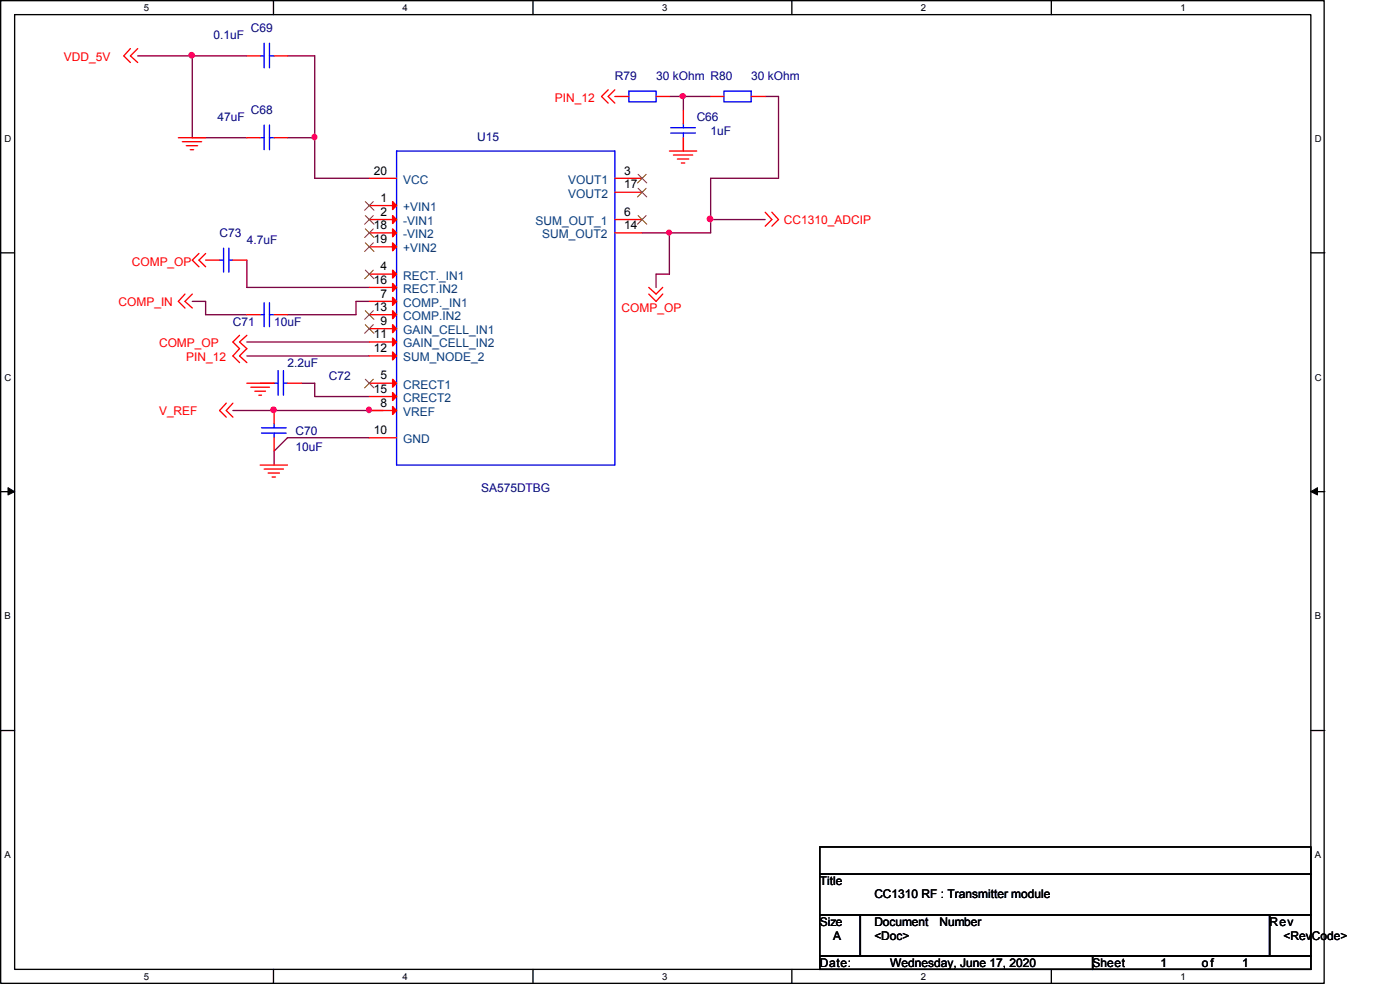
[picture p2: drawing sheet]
<svg xmlns="http://www.w3.org/2000/svg" width="297mm" height="210mm" viewBox="0 0 297 210" stroke-linecap="round" stroke-linejoin="round" font-family="sans-serif">
<path d="M.1 .1h280.8v208.5h-280.8zM3.1 3.1h275v202.5h-275z" fill="none" stroke="#000" stroke-width=".28"/>
<g fill="#fff">
<path d="M30.5 .6h1.1v2.2h-1.1z"/>
<path d="M30.5 206h1.1v2.3h-1.1z"/>
</g>
<path d="M58 .1v3M58 205.6v3" fill="none" stroke="#000" stroke-width=".28"/>
<g fill="#fff">
<path d="M85.4 .6h1.1v2.2h-1.1z"/>
<path d="M85.4 206h1.1v2.3h-1.1z"/>
</g>
<path d="M113.1 .1v3M113.1 205.6v3" fill="none" stroke="#000" stroke-width=".28"/>
<g fill="#fff">
<path d="M140.5 .6h1.1v2.2h-1.1z"/>
<path d="M140.5 206h1.1v2.3h-1.1z"/>
</g>
<path d="M168 .1v3M168 205.6v3" fill="none" stroke="#000" stroke-width=".28"/>
<g fill="#fff">
<path d="M195.4 .6h1.1v2.2h-1.1z"/>
<path d="M195.4 206h1.1v2.3h-1.1z"/>
</g>
<path d="M223 .1v3M223 205.6v3" fill="none" stroke="#000" stroke-width=".28"/>
<g fill="#fff">
<path d="M250.4 .6h1.1v2.2h-1.1z"/>
<path d="M250.4 206h1.1v2.3h-1.1z"/>
<path d="M1 28.4h1.4v2.2h-1.4z"/>
<path d="M278.9 28.4h1.5v2.2h-1.5z"/>
<path d="M1 78.9h1.4v2.2h-1.4z"/>
<path d="M278.9 78.9h1.5v2.2h-1.5z"/>
</g>
<path d="M.1 53.6h3M278.1 53.6h3" fill="none" stroke="#000" stroke-width=".28"/>
<g fill="#fff">
<path d="M1 129.6h1.3v2.2h-1.3z"/>
<path d="M278.9 129.6h1.4v2.2h-1.4z"/>
</g>
<path d="M.1 104.3h3M278.1 104.3h3" fill="none" stroke="#000" stroke-width=".28"/>
<path d="M1.7 103.4l1.4 .9-1.4 .7zM278.1 104.3l1.4-.9v1.6z" fill="#000" stroke="#000" stroke-width=".21"/>
<g fill="#fff">
<path d="M1 180.2h1.3v2.3h-1.3z"/>
<path d="M278.9 180.2h1.4v2.3h-1.4z"/>
</g>
<path d="M.1 155h3M278.1 155h3M173.9 179.7h104.2v5.7h-104.2zM173.9 185.4h104.2v8.7h-104.2zM173.9 194.1h8.6v8.7h-8.6zM182.5 194.1h86.8v8.7h-86.8zM269.3 194.1h8.8v8.7h-8.8zM173.9 202.8h57.9v2.8h-57.9zM231.8 202.8h46.3v2.8h-46.3z" fill="none" stroke="#000" stroke-width=".28"/>
<g fill="none" stroke="#800040" stroke-width=".28">
<path d="M29.2 11.9h11.6M40.8 11.9v17.3h11.6M40.8 11.9h11.6M61 11.9h5.8v17.3M61 29.2h5.8M66.8 29.2v8.6h11.5M142 20.5h3M145 20.5v2.9M145 20.5h5.8M145 29.2v2.8M162.3 20.5h2.9v17.3h-14.4v8.8M52.4 55.2v5.8h25.9"/>
<path d="M136.2 49.4h5.8M142 49.4v8.7h-2.8v2.9M150.8 46.6v2.8h-8.8M150.8 46.6h11.5M40.8 63.9h2.8v2.9h8.8M52.4 72.5h25.9M52.4 75.5h25.9M78.3 63.9h-2.8v2.9h-14.5M49.4 87.1h31.9M63.9 81.3h2.9v2.8h11.5M78.3 92.9h-17.3l-2.8 2.8v2.9"/>
</g>
<g fill="#f0f" stroke="#f0f" stroke-width=".28">
<circle cx="66.7" cy="29.1" r=".53"/>
<circle cx="40.7" cy="11.7" r=".56"/>
<circle cx="58" cy="86.9" r=".56"/>
<circle cx="78.2" cy="86.9" r=".53"/>
<circle cx="141.9" cy="49.3" r=".49"/>
<circle cx="144.9" cy="20.4" r=".53"/>
<circle cx="150.6" cy="46.4" r=".56"/>
</g>
<g fill="none" stroke="#f00" stroke-width=".28">
<path d="M27.7 10.3l-1.4 1.6 1.4 1.4M29.2 10.3l-1.5 1.6 1.5 1.4M52.4 11.9h2.8M58.2 11.9h2.8M129 19.1l-1.4 1.4 1.4 1.4M130.4 19.1l-1.4 1.4 1.4 1.4M37.8 29.2h5.8M38.7 30.1h4.1M39.5 30.9h2.4M40.4 31.8h.7M52.4 29.2h2.8M58.2 29.2h2.8"/>
<path d="M78.3 37.8h5.8M130.4 20.5h3M130.4 37.8h5.8M139.2 20.5h2.8M142 32h5.8M142.9 32.9h4M143.7 33.7h2.4M144.5 34.6h.8M145 23.4v2.9M145 29.2v2.8M150.8 20.5h2.8M159.4 20.5h2.9"/>
<path d="M42.2 53.8l-1.4 1.4 1.4 1.4M43.6 53.8l-1.4 1.4 1.4 1.4M43.6 55.2h3M49.4 55.2h3M78.3 43.6h5.8M78.3 46.6h5.8M78.3 58.1h5.8M78.3 49.4h5.8M78.3 52.4h5.8M130.4 46.6h5.8M130.4 49.4h5.8M130.4 40.8h5.8"/>
<path d="M162.3 45l1.4 1.6-1.4 1.4M163.7 45l1.5 1.6-1.5 1.4M39.2 62.4l-1.4 1.5 1.4 1.4M40.8 62.4l-1.6 1.5 1.6 1.4M50.8 71.1l-1.4 1.4 1.4 1.5-1.4 1.5 1.4 1.4M52.4 71.1l-1.6 1.4 1.6 1.5-1.6 1.5 1.6 1.4M52.4 66.8h2.8M58.2 66.8h2.8M78.3 63.9h5.8M78.3 69.7h5.8M78.3 72.5h5.8M78.3 75.5h5.8"/>
<path d="M78.3 66.8h5.8M78.3 61h5.8M137.6 62.4l1.6 1.5 1.4-1.5M137.6 61l1.6 1.4 1.4-1.4M48 85.5l-1.4 1.6 1.4 1.4M49.4 85.5l-1.4 1.6 1.4 1.4M52.4 81.3h5.8h-3M53.2 82.1h4M54.1 83h2.2M54.9 83.8h.6M55.2 98.6h5.8M56 99.5h4.1"/>
<path d="M58.2 92.9v2.8M58.2 87.1v2.8M61 81.3h2.9M78.3 81.3h5.8M78.3 87.1h5.8M78.3 92.9h5.8M78.3 84.1h5.8M56.9 100.3h2.4M57.7 101.2h.7"/>
</g>
<g fill="none" stroke="#00f" stroke-width=".28">
<path d="M55.2 11.9h.8M56 9.2v5.2M57.2 9.2v5.2M57.2 11.9h1M133.4 19.3h5.8v2.3h-5.8zM153.6 19.3h5.8v2.3h-5.8zM55.2 29.2h.8M56 26.5v5.3M57.2 26.5v5.3M57.2 29.2h1M84.1 32h46.3v66.6h-46.3zM84.1 37.8h.1"/>
<path d="M130.4 37.8h.1M142.3 28.2h5.2M142.3 27.1h5.2M145 28.2v1M145 26.3v.8M46.6 55.2h.8M47.4 52.6v5.1M48.6 52.6v5.1M48.6 55.2h.8M84.1 43.6h.1M84.1 46.6h.1M84.1 49.4h.1"/>
<path d="M84.1 52.4h.1M84.1 58.1h.1M130.4 40.8h.1M130.4 46.6h.1M130.4 49.4h.1M55.2 66.8h.8M56 64.2v5.1M57.2 64.2v5.1M57.2 66.8h1M59 78.6v5.2M60.1 78.6v5.2M84.1 61h.1"/>
<path d="M84.1 63.9h.1M84.1 66.8h.1M84.1 69.7h.1M84.1 72.5h.1M84.1 75.5h.1M55.5 90.7h5.2M55.5 91.9h5.2M58.2 89.9v.8M58.2 91.9v1M58.2 81.3h.8M60.1 81.3h.9M84.1 81.3h.1"/>
<path d="M84.1 84.1h.1M84.1 87.1h.1M84.1 92.9h.1"/>
</g>
<g fill="#f00" stroke="#f00" stroke-width=".28">
<path d="M83.3 42.8l.8 .8-.8 .9z"/>
<path d="M83.3 45.7l.8 .9-.8 .8z"/>
<path d="M83.3 57.3l.8 .8-.8 .9z"/>
<path d="M83.3 80.4l.8 .9-.8 .8z"/>
<path d="M83.3 63.1l.8 .8-.8 .9z"/>
<path d="M83.3 86.2l.8 .9-.8 .8z"/>
<path d="M83.3 68.9l.8 .8-.8 .9z"/>
<path d="M83.3 71.7l.8 .8-.8 .9z"/>
<path d="M83.3 74.7l.8 .8-.8 .9z"/>
<path d="M83.3 65.9l.8 .9-.8 .8z"/>
<path d="M83.3 83.3l.8 .8-.8 .9z"/>
<path d="M83.3 60.1l.8 .9-.8 .8z"/>
<path d="M83.3 48.5l.8 .9-.8 .8z"/>
<path d="M83.3 51.5l.8 .9-.8 .8z"/>
</g>
<g fill="none" stroke="#804000" stroke-width=".21">
<path d="M135.4 37l1.8 1.8M135.4 39.9l1.8 1.9M137.1 37l-1.9 1.8M137.1 39.9l-1.9 1.9M77.5 42.8l1.8 1.8M77.5 45.7l1.8 1.9M77.5 57.3l1.8 1.8M77.5 48.5l1.8 1.9M77.5 51.5l1.8 1.8M79.2 42.8l-1.8 1.8M79.2 45.7l-1.8 1.9M79.2 57.3l-1.8 1.8"/>
<path d="M79.2 48.5l-1.8 1.9M79.2 51.5l-1.8 1.8M135.4 45.7l1.8 1.9M137.1 45.7l-1.9 1.9M77.5 68.9l1.8 1.8M77.5 65.9l1.8 1.8M79.2 68.9l-1.8 1.8M79.2 65.9l-1.8 1.8M77.5 80.4l1.8 1.9M79.2 80.4l-1.8 1.9"/>
</g>
<g font-size="2.5" fill="#000080">
<text x="45.3" y="8.4">0.1uF</text>
<text x="53.2" y="6.8">C69</text>
<text x="130.4" y="17">R79</text>
<text x="139.2" y="17">30 kOhm R80</text>
<text x="159.4" y="17">30 kOhm</text>
<text x="46.2" y="25.7">47uF</text>
<text x="53.2" y="24.2">C68</text>
<text x="101.2" y="30">U15</text>
<text x="147.8" y="25.7">C66</text>
<text x="150.8" y="28.5">1uF</text>
<text x="46.6" y="50.3">C73</text>
<text x="52.4" y="51.7">4.7uF</text>
<text x="49.4" y="69.1">C71</text>
<text x="58.2" y="69.1">10uF</text>
<text x="61" y="77.8">2.2uF</text>
<text x="69.7" y="80.6">C72</text>
<text x="62.7" y="92.2">C70</text>
<text x="62.7" y="95.7">10uF</text>
<text x="102.1" y="104.3">SA575DTBG</text>
</g>
<g font-size="2.5" fill="#f00">
<text x="13.6" y="12.9">VDD_5V</text>
<text x="117.7" y="21.6">PIN_12</text>
<text x="166.3" y="47.6">CC1310_ADCIP</text>
<text x="27.9" y="56.4">COMP_OP</text>
<text x="25.1" y="65">COMP_IN</text>
<text x="131.8" y="66.2">COMP_OP</text>
<text x="33.7" y="73.7">COMP_OP</text>
<text x="39.5" y="76.5">PIN_12</text>
<text x="33.7" y="88.1">V_REF</text>
</g>
<g font-size="2.5">
<text x="79.3" y="37">20</text>
<text x="132.4" y="37">3</text>
<text x="132.4" y="40">17</text>
<text x="80.7" y="42.8">1</text>
<text x="80.7" y="45.8">2</text>
<text x="132.4" y="45.8">6</text>
<text x="79.3" y="48.6">18</text>
<text x="79.3" y="51.6">19</text>
<text x="132.4" y="48.6">14</text>
<text x="80.7" y="57.3">4</text>
<text x="79.3" y="65.9">13</text>
<text x="79.3" y="60.2">16</text>
<text x="80.7" y="63.1">7</text>
<text x="79.3" y="71.7">11</text>
<text x="80.7" y="68.9">9</text>
<text x="79.3" y="74.7">12</text>
<text x="79.3" y="83.3">15</text>
<text x="80.7" y="80.5">5</text>
<text x="80.7" y="86.3">8</text>
<text x="79.3" y="92.1">10</text>
<text x="173.9" y="187.7">Title</text>
<text x="185.5" y="190.6">CC1310 RF : Transmitter module</text>
<text x="173.9" y="196.4">Size</text>
<text x="185.5" y="196.4">Document</text>
<text x="199.3" y="196.4">Number</text>
<text x="269.3" y="196.4">Rev</text>
<text x="176.7" y="199.3">A</text>
<text x="185.5" y="199.3">&lt;Doc&gt;</text>
<text x="272.3" y="199.3">&lt;RevCode&gt;</text>
<text x="173.9" y="205.1">Date:</text>
<text x="188.9" y="205.1">Wednesday, June 17, 2020</text>
<text x="231.8" y="205.1">Sheet</text>
<text x="246.2" y="205.1">1</text>
<text x="254.9" y="205.1">of</text>
<text x="263.5" y="205.1">1</text>
</g>
<g font-size="2.5" fill="#004080">
<text x="85.5" y="39">VCC</text>
<text x="120.6" y="39">VOUT1</text>
<text x="120.6" y="42">VOUT2</text>
<text x="85.5" y="44.8">+VIN1</text>
<text x="85.5" y="47.7">-VIN1</text>
<text x="113.6" y="47.7">SUM_OUT_1</text>
<text x="85.5" y="50.6">-VIN2</text>
<text x="85.5" y="53.5">+VIN2</text>
<text x="115" y="50.6">SUM_OUT2</text>
<text x="85.5" y="59.3">RECT._IN1</text>
<text x="85.5" y="65.1">COMP._IN1</text>
<text x="85.5" y="62.1">RECT.IN2</text>
<text x="85.5" y="70.9">GAIN_CELL_IN1</text>
<text x="85.5" y="67.9">COMP.IN2</text>
<text x="85.5" y="73.7">GAIN_CELL_IN2</text>
<text x="85.5" y="76.7">SUM_NODE_2</text>
<text x="85.5" y="82.5">CRECT1</text>
<text x="85.5" y="88.2">VREF</text>
<text x="85.5" y="85.3">CRECT2</text>
<text x="85.5" y="94">GND</text>
</g>
<g font-size="2">
<text x="30.5" y="2.4">5</text>
<text x="85.4" y="2.4">4</text>
<text x="140.5" y="2.4">3</text>
<text x="195.4" y="2.4">2</text>
<text x="250.4" y="2.4">1</text>
<text x="1" y="30.2">D</text>
<text x="278.9" y="30.2">D</text>
<text x="1" y="80.7">C</text>
<text x="278.9" y="80.7">C</text>
<text x="1" y="131.4">B</text>
<text x="278.9" y="131.4">B</text>
<text x="1" y="182.1">A</text>
<text x="278.9" y="182.1">A</text>
<text x="30.5" y="207.9">5</text>
<text x="85.4" y="207.9">4</text>
<text x="140.5" y="207.9">3</text>
<text x="195.4" y="207.9">2</text>
<text x="250.4" y="207.9">1</text>
</g>
</svg>
